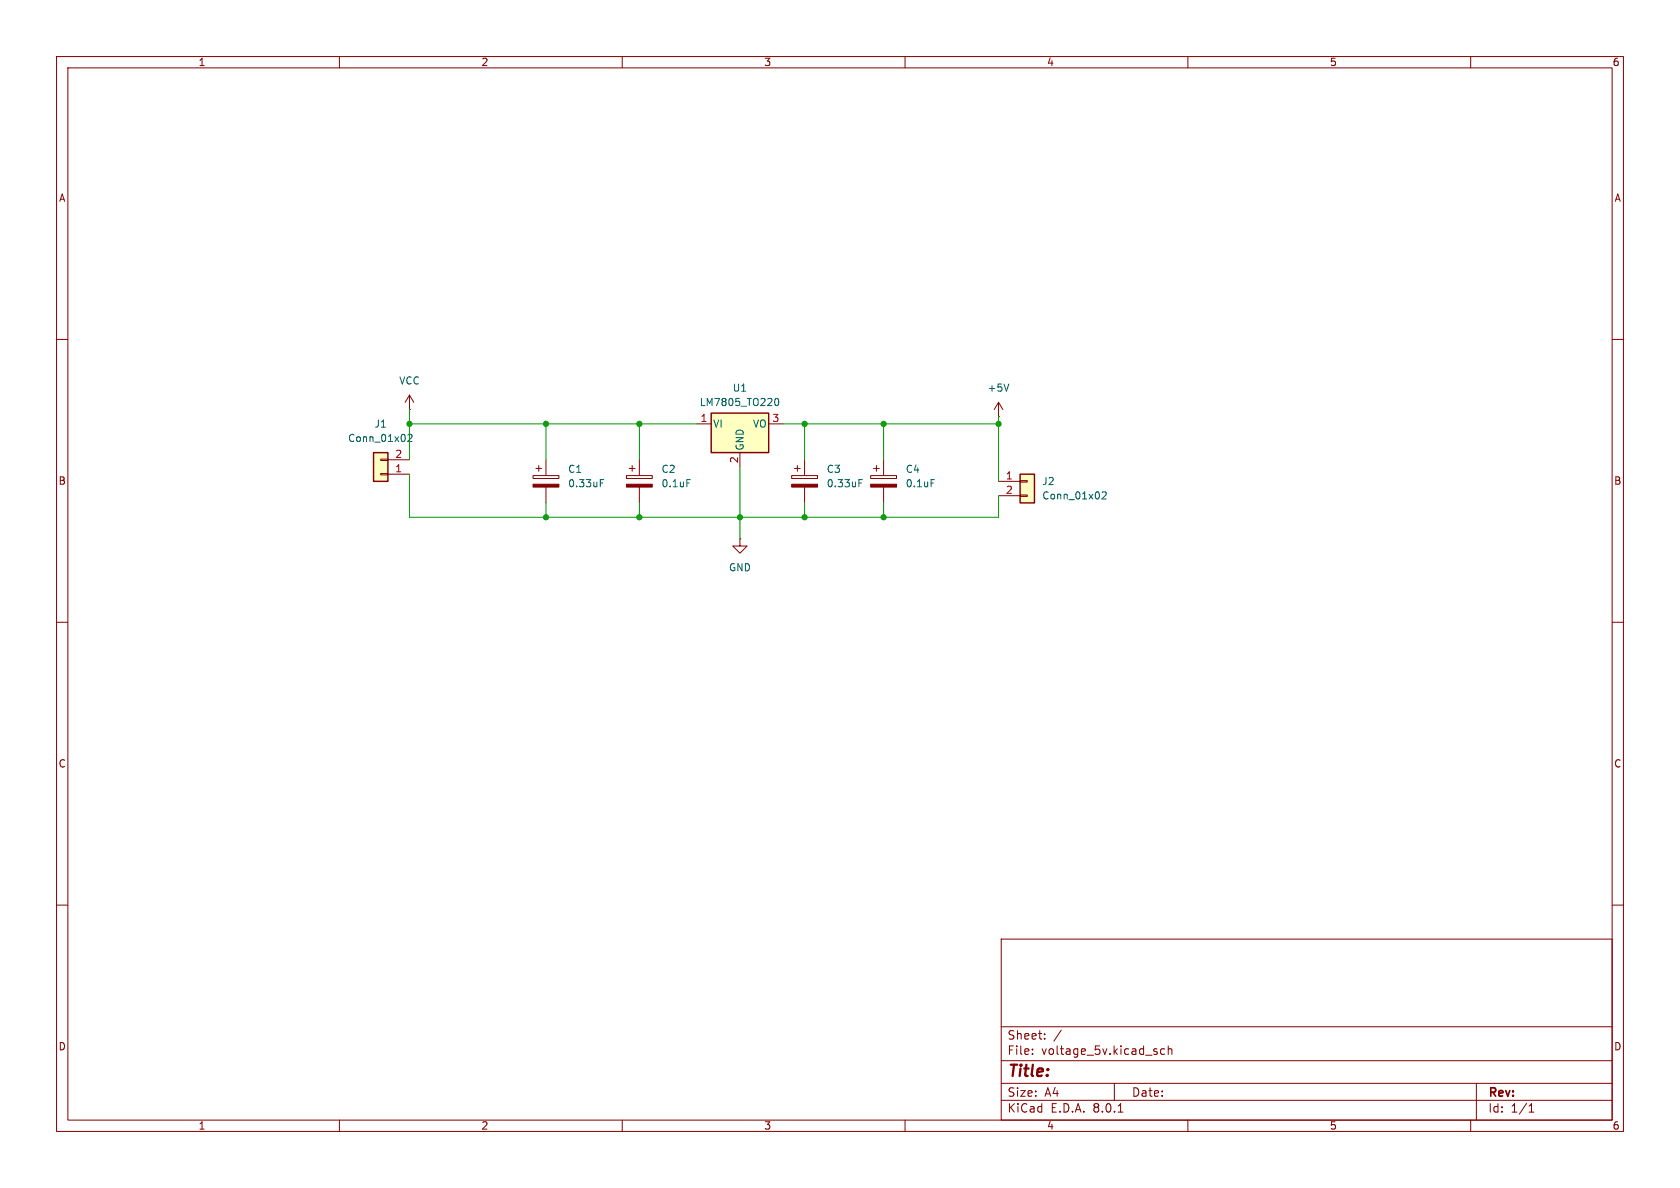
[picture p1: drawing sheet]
<svg xmlns="http://www.w3.org/2000/svg" width="297mm" height="210mm" viewBox="0 0 297 210" stroke-linecap="round" stroke-linejoin="round" font-family="sans-serif">
<g fill="none" stroke="#840000" stroke-width=".18">
<path d="M10 10h277v190h-277zM12 12h273v186h-273zM60 10v2M110 10v2M160 10v2M210 10v2M260 10v2M10 60h2M285 60h2M10 110h2M285 110h2M10 160h2"/>
<path d="M285 160h2M177 166h108v32h-108zM60 198v2M110 198v2M160 198v2M177 194.5h108M177 191.5h108M177 187.5h108M177 181.5h108M182.5 186.3v.1M182.5 185.5v.1M184.7 183.6v.1"/>
<path d="M184.7 182.8v.1M187.6 182.1l-1.3 2M197 191.5v3M197.7 196.6h.8M205.9 185.5l-.4-.1-.3 .3v.4l.1 .2h.6M206.5 185.5l.2-.1 .4 .1 .1 .9M206.5 184.9v1.5M210 198v2M260 198v2M261 191.5v6.5M270.3 196.6h.9M270.3 195.5l.4-.4v1.5"/>
</g>
<path d="M125.7 73h10.2v7h-10.2z" fill="#ffffc2"/>
<path d="M125.7 73h10.2v7h-10.2z" fill="none" stroke="#840000" stroke-width=".25"/>
<g fill="none" stroke="#840000" stroke-width=".18">
<path d="M123.2 74.9h2.5M135.9 74.9h2.5M130.8 95.3v1.2h1.3l-1.3 1.3-1.3-1.3h1.3M130.8 95.3h.1M130.8 80v2.6M140 84.1h4.5v.5h-4.5zM140.5 82.8h1M141 82.3v1M142.2 81.3v2.8M142.2 86.1v2.8M153.9 84.1h4.6v.5h-4.6zM154.4 82.8h1"/>
<path d="M154.9 82.3v1M156.2 81.3v2.8M156.2 86.1v2.8"/>
</g>
<path d="M137.1 70.6l.2-.2a.68 .68 0 0 1 .4 .7 .68 .68 0 0 1-.4 .6l-.2-.1-.2-.4zM151.8 84.8h.7M151.8 85.4h.5M164.6 84.8h.6" fill="none" stroke="#006464" stroke-width=".18"/>
<g fill="#840000" stroke="#840000" stroke-width=".18">
<path d="M153.9 85.6h4.6v.5h-4.6z"/>
<path d="M140 85.6h4.5v.5h-4.5z"/>
</g>
<path d="M180.3 83.8h2.6v5.1h-2.6z" fill="#ffffc2"/>
<g fill="none" stroke="#840000" stroke-width=".18">
<path d="M72.4 72.4h.1M72.4 69.9l-.8 1.2M72.4 69.9v2.5M72.4 69.9l.8 1.2M176.5 73.7h.1M176.5 71.1l-.7 1.3M176.5 71.1v2.6M176.5 71.1l.8 1.3M94.2 84.1h4.6v.5h-4.6zM94.7 82.8h1.1M95.2 82.3v1M96.5 81.3v2.8"/>
<path d="M96.5 86.1v2.8M110.7 84.1h4.6v.5h-4.6zM111.3 82.8h1M111.8 82.3v1M113 81.3v2.8M113 86.1v2.8M176.5 85.1h3.8M176.5 87.6h3.8M180.3 87.5h1.3v.3h-1.3zM180.3 85h1.3v.2h-1.3z"/>
</g>
<path d="M180.3 83.8h2.6v5.1h-2.6z" fill="none" stroke="#840000" stroke-width=".25"/>
<path d="M178.3 67.9l-.4 1.3M106.1 85.4h.4M106.1 84.8h.6M121.4 84.8h.6M194.8 87.1l.5-.2 .3 .4-.8 .9h.8" fill="none" stroke="#006464" stroke-width=".18"/>
<g fill="#840000" stroke="#840000" stroke-width=".18">
<path d="M94.2 85.6h4.6v.5h-4.6z"/>
<path d="M110.7 85.6h4.6v.5h-4.6z"/>
</g>
<path d="M66 80h2.6v5.1h-2.6z" fill="#ffffc2"/>
<path d="M67.3 81.2h1.3v.2h-1.3zM67.3 83.7h1.3v.2h-1.3zM68.6 83.8h3.8M68.6 81.3h3.8" fill="none" stroke="#840000" stroke-width=".18"/>
<path d="M66 80h2.6v5.1h-2.6z" fill="none" stroke="#840000" stroke-width=".25"/>
<path d="M72.1 76.9l.5-.1 .2 .3-.7 .9h.7" fill="none" stroke="#006464" stroke-width=".18"/>
<g fill="none" stroke="#009600" stroke-width=".18">
<path d="M72.4 74.9h50.8M72.4 72.4v8.9M96.5 74.9v6.4M113 74.9v6.4M138.4 74.9h38.1M142.2 74.9v6.4M156.2 74.9v6.4M176.5 73.7v11.4M72.4 83.8v7.6h104.1v-3.8M96.5 88.9v2.5M113 88.9v2.5M130.8 82.6v12.7"/>
<path d="M142.2 88.9v2.5M156.2 88.9v2.5"/>
</g>
<g fill="#009600" stroke="#009600" stroke-width=".18">
<circle cx="156.2" cy="91.4" r=".46"/>
<circle cx="156.2" cy="74.9" r=".46"/>
<circle cx="142.2" cy="91.4" r=".46"/>
<circle cx="130.8" cy="91.4" r=".46"/>
<circle cx="176.5" cy="74.9" r=".46"/>
<circle cx="142.2" cy="74.9" r=".46"/>
<circle cx="96.5" cy="91.4" r=".46"/>
<circle cx="113" cy="74.9" r=".46"/>
<circle cx="113" cy="91.4" r=".46"/>
<circle cx="72.4" cy="74.9" r=".46"/>
<circle cx="96.5" cy="74.9" r=".46"/>
</g>
<text font-size="2.8" fill="#840000" x="178" y="190.9">Title:</text>
<g font-size="2.1" fill="#840000">
<text x="178" y="184">Sheet:</text>
<text x="178" y="186.7">File:</text>
<text x="184.1" y="186.7">voltage_5v.kicad_sch</text>
<text x="178" y="196.9">KiCad</text>
<text x="178" y="194.1">Size:</text>
<text x="184.7" y="194.1">A4</text>
<text x="185.7" y="196.9">E.D.A.</text>
<text x="193.3" y="196.9">8.0.1</text>
<text x="200" y="194.1">Date:</text>
<text x="263" y="194.3">Rev:</text>
<text x="263" y="196.9">Id:</text>
<text x="267.1" y="196.9">1/1</text>
</g>
<g font-size="1.8" fill="#840000">
<text x="35" y="11.9">1</text>
<text x="85" y="11.9">2</text>
<text x="135" y="11.9">3</text>
<text x="185" y="11.9">4</text>
<text x="235" y="11.9">5</text>
<text x="285" y="11.9">6</text>
<text x="10.3" y="35.9">A</text>
<text x="285.3" y="35.9">A</text>
<text x="10.3" y="85.9">B</text>
<text x="285.3" y="85.9">B</text>
<text x="10.3" y="135.9">C</text>
<text x="285.3" y="135.9">C</text>
<text x="10.3" y="185.9">D</text>
<text x="285.3" y="185.9">D</text>
<text x="35" y="199.9">1</text>
<text x="85" y="199.9">2</text>
<text x="135" y="199.9">3</text>
<text x="185" y="199.9">4</text>
<text x="235" y="199.9">5</text>
<text x="285" y="199.9">6</text>
</g>
<g font-size="1.8" fill="#006464">
<text x="70.5" y="68.2">VCC</text>
<text x="123.6" y="72">LM7805_TO220</text>
<text x="129.4" y="69.4">U1</text>
<text x="174.5" y="69.4">+5V</text>
<text x="66.1" y="75.8">J1</text>
<text x="126" y="75.8">VI</text>
<text x="133" y="75.8">VO</text>
<text x="61.4" y="78.3">Conn_01x02</text>
<text x="100.3" y="83.8">C1</text>
<text x="116.8" y="83.8">C2</text>
<text x="131.7" y="79.8" transform="rotate(-90 131.7 79.8)">GND</text>
<text x="146.1" y="83.8">C3</text>
<text x="160" y="83.8">C4</text>
<text x="100.3" y="86.3">0.33uF</text>
<text x="116.8" y="86.3">0.1uF</text>
<text x="146.1" y="86.3">0.33uF</text>
<text x="160" y="86.3">0.1uF</text>
<text x="184.2" y="86">J2</text>
<text x="184.2" y="88.5">Conn_01x02</text>
<text x="128.8" y="101.2">GND</text>
</g>
<g font-size="1.8" fill="#a90000">
<text x="123.8" y="74.7">1</text>
<text x="136.5" y="74.7">3</text>
<text x="69.8" y="83.6">1</text>
<text x="69.8" y="81">2</text>
<text x="130.6" y="82" transform="rotate(-90 130.6 82)">2</text>
<text x="177.7" y="84.8">1</text>
<text x="177.7" y="87.4">2</text>
</g>
</svg>
